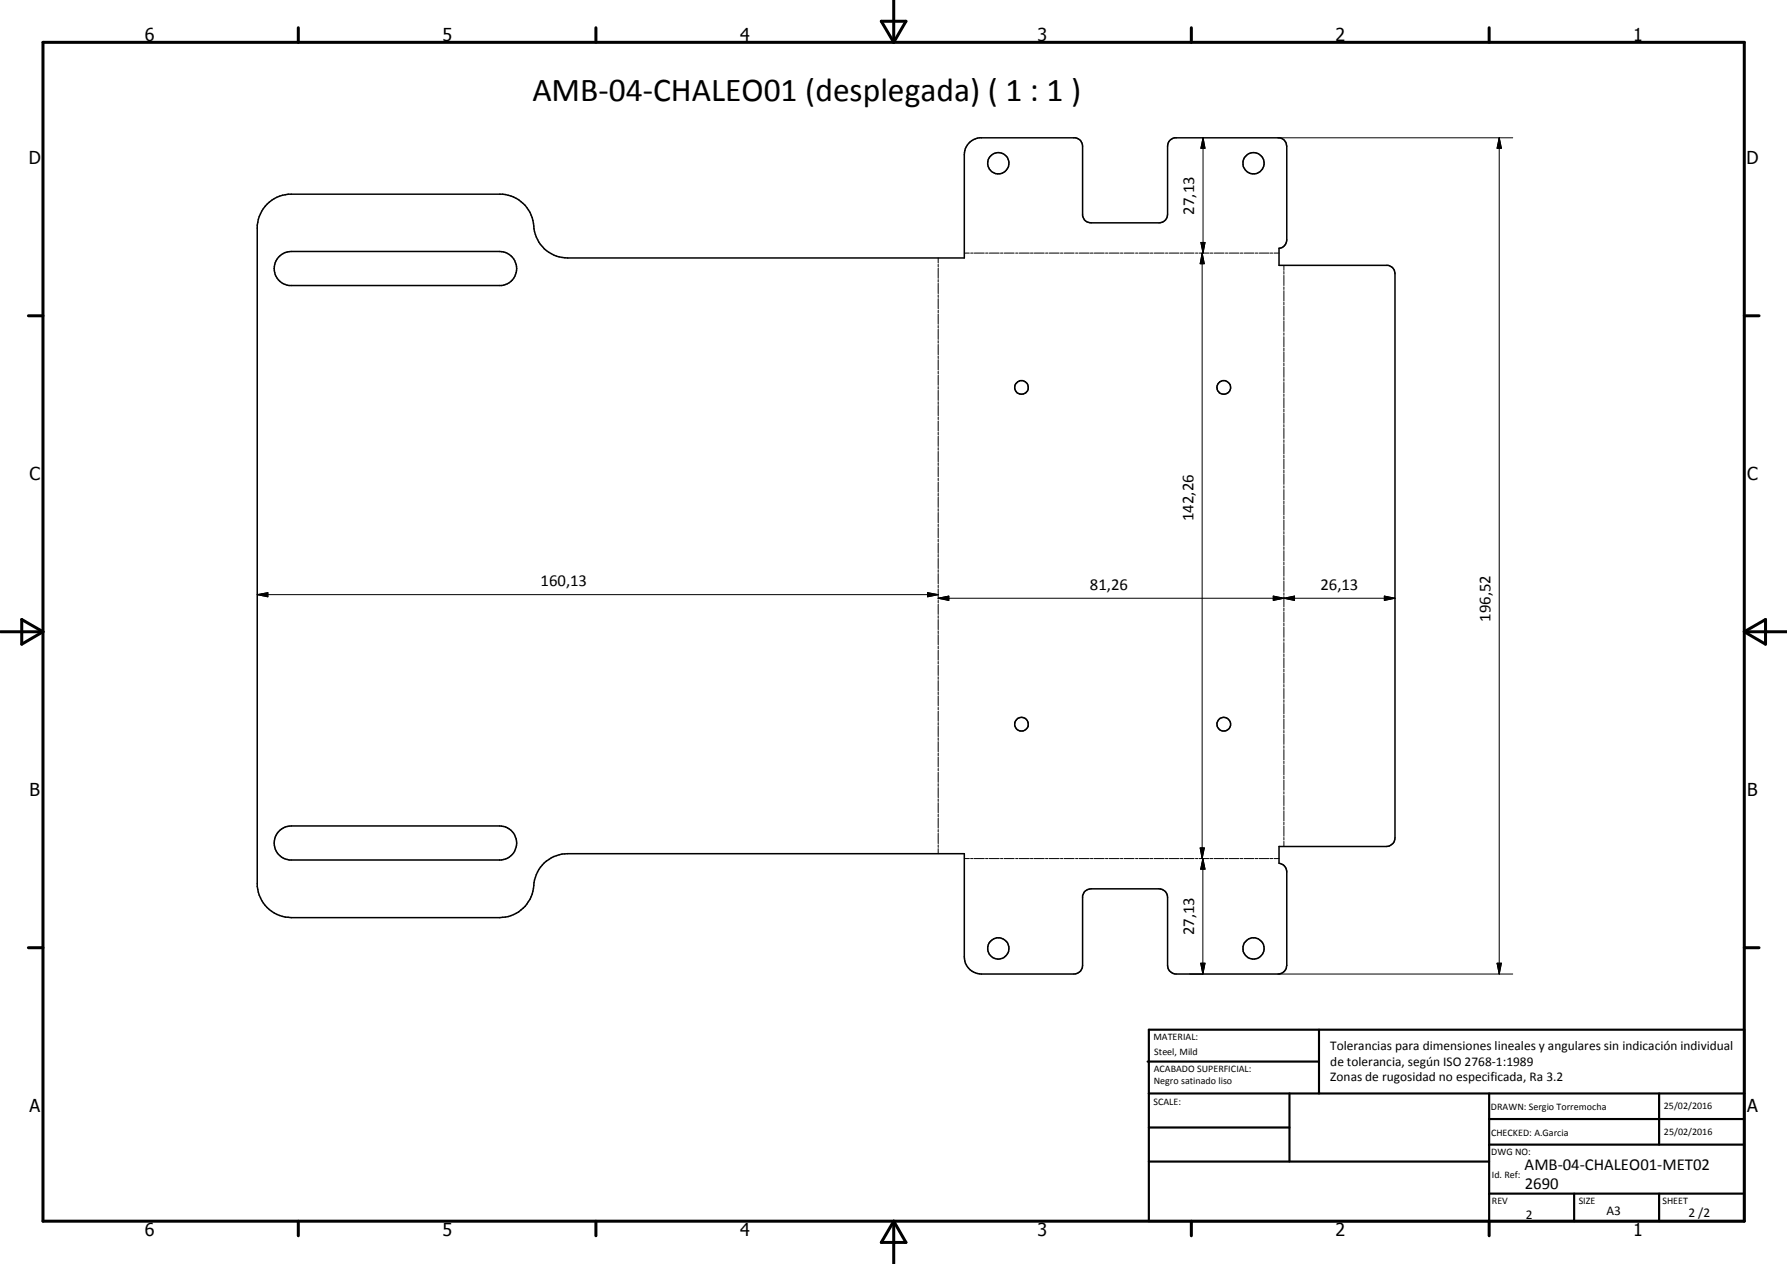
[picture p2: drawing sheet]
<svg xmlns="http://www.w3.org/2000/svg" width="420mm" height="297mm" viewBox="0 0 420 297" stroke-linecap="round" stroke-linejoin="round" font-family="sans-serif">
<g fill="none" stroke="#000" stroke-width=".35">
<path d="M62.8 48l1.7-1.3a8.3 8.3 0 0 1 3.3-1.1h50.4a8 8 0 0 1 7.3 8.2 8 8 0 0 0 8 6.8h93.2v-24.2a4 4 0 0 1 3.5-4l23 .1a1.95 1.95 0 0 1 1.3 1.8v16.4a1.98 1.98 0 0 0 2 1.7h16a2 2 0 0 0 2-2.1v-16l.1-.6a1.95 1.95 0 0 1 1.6-1.3h24.7a2.09 2.09 0 0 1 1.6 1.9v22.1a2 2 0 0 1-1.8 1.9v4.1h25.6a1.98 1.98 0 0 1 1.7 1.9v132.6a2 2 0 0 1-2 2h-25.3v4a2.08 2.08 0 0 1 1.8 2v22a2.09 2.09 0 0 1-2 2h-24a2.09 2.09 0 0 1-2-2v-16a2 2 0 0 0-2-2h-16a1.98 1.98 0 0 0-2 1.6v16.4a2.09 2.09 0 0 1-2 2h-21.8a4 4 0 0 1-4-4v-24.3h-93.2a8 8 0 0 0-8.1 8.2 8.1 8.1 0 0 1-7.9 6.8h-49a8.1 8.1 0 0 1-8-7.3v-155.4a8.1 8.1 0 0 1 2.3-4.9zM65.5 60.5l1.5-1.1 1.5-.3h49a4 4 0 0 1 4 3.8 4 4 0 0 1-3.6 4.2h-49.9a4 4 0 0 1-2.5-6.6zM65.5 195.5l1.5-1.1 1.5-.3h49a4 4 0 0 1 4 3.8 4 4 0 0 1-3.6 4.2h-49.9a4 4 0 0 1-2.5-6.6z"/>
<circle cx="234.7" cy="38.4" r="2.5"/>
<circle cx="294.7" cy="38.4" r="2.5"/>
<circle cx="240.2" cy="91" r="1.63"/>
<circle cx="287.7" cy="91" r="1.62"/>
<circle cx="240.2" cy="170.2" r="1.61"/>
<circle cx="287.7" cy="170.2" r="1.6"/>
<circle cx="234.7" cy="222.9" r="2.5"/>
<circle cx="294.7" cy="222.9" r="2.5"/>
</g>
<g fill="none" stroke="#000" stroke-width=".24">
<path d="M282.9 32.4l.4 2.4h-.9zM282.9 32.4v27.1M300.5 32.4h55.2M352.5 32.4l.5 2.4h-1zM352.5 32.4v196.5M226.7 59.5h1.2M228.2 59.5h.6M229.1 59.5h2.3M231.7 59.5h.6M232.6 59.5h2.3M235.2 59.5h.6M236.1 59.5h2.4"/>
<path d="M238.8 59.5h.5M239.6 59.5h2.4M242.3 59.5h.6M243.2 59.5h2.3M245.8 59.5h.6M246.7 59.5h2.3M249.3 59.5h.6M250.2 59.5h2.3M252.9 59.5h.5M253.7 59.5h2.4M256.4 59.5h.6M257.2 59.5h2.4"/>
<path d="M259.9 59.5h.6M260.8 59.5h2.3M263.4 59.5h.6M264.3 59.5h2.3M267 59.5h.5M267.8 59.5h2.4M270.5 59.5h.5M271.3 59.5h2.4M274 59.5h.6M274.9 59.5h2.3M277.5 59.5h.6M278.4 59.5h2.3"/>
<path d="M281.1 59.5h.5M281.9 59.5h2.4M282.4 57h.9l-.4 2.5zM282.6 59.5l.6 2.5h-1zM282.6 59.5v142.3M284.6 59.5h.5M285.4 59.5h2.4M288.1 59.5h.6M289 59.5h2.3M291.6 59.5h.6M292.5 59.5h2.3M295.1 59.5h.6"/>
<path d="M296 59.5h2.4M298.7 59.5h.5M299.5 59.5h1.2M220.6 60.6v1.2M220.6 62.1v.6M220.6 63v2.4M220.6 65.7v.6M220.6 66.6v2.4M220.6 69.3v.6M220.6 70.2v2.4M220.6 72.9v.6M220.6 73.8v2.4"/>
<path d="M220.6 76.5v.6M220.6 77.4v2.4M301.9 62.4v1.1M301.9 63.8v.6M301.9 64.7v2.4M301.9 67.4v.6M301.9 68.3v2.4M301.9 71v.6M301.9 71.9v2.4M301.9 74.6v.6M301.9 75.5v2.4M301.9 78.2v.6"/>
<path d="M301.9 79.1v2.4M220.6 80.1v.5M220.6 80.9v2.5M220.6 83.7v.5M220.6 84.5v2.5M220.6 87.2v.6M220.6 88.1v2.5M220.6 90.8v.6M220.6 91.7v2.4M220.6 94.4v.6M220.6 95.3v2.4M220.6 98v.6"/>
<path d="M220.6 98.9v2.4M301.9 81.8v.6M301.9 82.7v2.4M301.9 85.4v.6M301.9 86.3v2.4M301.9 89v.6M301.9 89.9v2.4M301.9 92.6v.6M301.9 93.5v2.4M301.9 96.2v.6M301.9 97.1v2.4M301.9 99.8v.6"/>
<path d="M220.6 101.6v.6M220.6 102.5v2.4M220.6 105.2v.6M220.6 106.1v2.4M220.6 108.8v.6M220.6 109.7v2.4M220.6 112.4v.5M220.6 113.3v2.4M220.6 116v.6M220.6 116.8v2.5M220.6 119.5v.6M301.9 100.7v2.3"/>
<path d="M301.9 103.4v.6M301.9 104.3v2.4M301.9 107v.6M301.9 107.9v2.3M301.9 110.5v.7M301.9 111.4v2.4M301.9 114.2v.5M301.9 115.1v2.3M301.9 117.7v.7M301.9 118.6v2.4M60.5 139.7l2.5-.4v1zM60.5 139.7h160.1"/>
<path d="M218.1 139.3l2.5 .4-2.5 .6zM220.6 120.4v2.5M220.6 123.1v.6M220.6 124v2.4M220.6 126.7v.6M220.6 127.6v2.4M220.6 130.3v.6M220.6 131.2v2.4M220.6 133.9v.6M220.6 134.8v2.4M220.6 137.5v.6M220.6 138.4v2.4"/>
<path d="M301.9 121.3v.6M301.9 122.2v2.4M301.9 124.9v.6M301.9 125.8v2.4M301.9 128.5v.6M301.9 129.4v2.4M301.9 132.1v.6M301.9 133v2.4M301.9 135.7v.6M301.9 136.6v2.4M301.9 139.3v.6M220.6 140.6l2.5-.5v1z"/>
<path d="M220.6 141.1v.6M220.6 142v2.4M220.6 144.7v.6M220.6 145.6v2.4M220.6 148.3v.6M220.6 149.1v2.5M220.6 151.8v.6M220.6 152.8v2.4M220.6 155.4v.6M220.6 156.3v2.4M220.6 159v.6M220.6 159.9v2.4"/>
<path d="M220.6 140.6h107.4M299.4 140.1l2.5 .5-2.5 .5zM299.4 140.1l5 1v-1l-5 1zM301.9 140.6l2.5-.5v1zM301.9 140.2v2.4M301.9 142.9v.6M301.9 143.8v2.4M301.9 146.5v.6M301.9 147.4v2.4M301.9 150.1v.6M301.9 151v2.4M301.9 153.7v.6"/>
<path d="M301.9 154.6v2.4M301.9 157.3v.6M301.9 158.2v2.4M325.5 140.1l2.5 .5-2.5 .5zM220.6 162.6v.6M220.6 163.5v2.4M220.6 166.2v.6M220.6 167.1v2.4M220.6 169.8v.6M220.6 170.7v2.4M220.6 173.4v.6M220.6 174.3v2.4"/>
<path d="M220.6 177v.6M220.6 177.9v2.4M301.9 160.9v.6M301.9 161.8v2.4M301.9 164.5v.6M301.9 165.4v2.4M301.9 168.1v.6M301.9 169v2.4M301.9 171.7v.6M301.9 172.6v2.3M301.9 175.3v.6M301.9 176.1v2.5"/>
<path d="M301.9 178.9v.6M301.9 179.7v2.4M220.6 180.6v.5M220.6 181.5v2.4M220.6 184.1v.7M220.6 185.1v2.4M220.6 187.7v.6M220.6 188.6v2.5M220.6 191.3v.6M220.6 192.2v2.4M220.6 194.9v.6M220.6 195.8v2.4"/>
<path d="M220.6 198.5v.6M220.6 199.4v1.2M282.2 199.3h1l-.6 2.5zM301.9 182.4v.6M301.9 183.3v2.4M301.9 186.1v.5M301.9 186.9v2.4M301.9 189.6v.6M301.9 190.5v2.4M301.9 193.2v.6M301.9 194.1v2.4M301.9 196.8v.6"/>
<path d="M301.9 197.7v1.2M226.7 201.8h1.2M228.2 201.8h.6M229.1 201.8h2.3M231.7 201.8h.6M232.6 201.8h2.3M235.2 201.8h.6M236.1 201.8h2.4M238.8 201.8h.5M239.6 201.8h2.4M242.3 201.8h.6M243.2 201.8h2.3"/>
<path d="M245.8 201.8h.6M246.7 201.8h2.3M249.3 201.8h.6M250.2 201.8h2.3M252.9 201.8h.5M253.7 201.8h2.4M256.4 201.8h.6M257.2 201.8h2.4M259.9 201.8h.6M260.8 201.8h2.3M263.4 201.8h.6M264.3 201.8h2.3"/>
<path d="M267 201.8h.5M267.8 201.8h2.4M270.5 201.8h.5M271.3 201.8h2.4M274 201.8h.6M274.9 201.8h2.3M277.5 201.8h.6M278.4 201.8h2.3M281.1 201.8h.5M281.9 201.8h2.4M282.8 201.8l.5 2.5h-1zM282.8 201.8v27.1"/>
<path d="M284.6 201.8h.5M285.4 201.8h2.4M288.1 201.8h.6M289 201.8h2.3M291.6 201.8h.6M292.5 201.8h2.3M295.1 201.8h.6M296 201.8h2.4M298.7 201.8h.5M299.5 201.8h1.2M279.6 228.9h3.2M282.3 226.4h1l-.5 2.5z"/>
<path d="M300.5 228.9h55.2M352 226.4h1l-.5 2.5z"/>
</g>
<g fill="none" stroke="#000" stroke-width=".71">
<path d="M10.1 9.9h400v277.1h-400zM70.1 6.5v3.4M140.1 6.5v3.4M207.2 5h5.8l-2.9 4.9zM210.1 0v9.9M280.1 6.5v3.4M350.1 6.5v3.4M6.7 74.2h3.4M410.1 74.2h3.5M.1 148.5h10M5.1 145.6l5 2.9-5 2.9zM410.1 148.5h10"/>
<path d="M410.1 148.5l5-2.9v5.8zM6.7 222.7h3.4M410.1 222.7h3.5M70.1 287v3.4M140.1 287v3.4M210.1 287v10M210.1 287l2.9 5h-5.8zM280.1 287v3.4M350.1 287v3.4"/>
</g>
<g fill="none" stroke="#000" stroke-width=".51">
<path d="M269.8 249.5h40.3M270.1 242h140v45h-140zM270.1 257h140M303.2 257v16M310.1 242v15M350.1 257v30M390.1 257v12M270.1 265h33.1M270.1 273h80M350.1 269h60M350.1 263h60M350.1 280.5h60"/>
<path d="M370.1 280.5v6.5M390.1 280.5v6.5"/>
</g>
<g fill="#000">
<path d="M282.9 32.4l.4 2.4h-.9zM352.5 32.4l.5 2.4h-1zM282.4 57h.9l-.4 2.5zM282.6 59.5l.6 2.5h-1zM60.5 139.7l2.5-.4v1zM218.1 139.3l2.5 .4-2.5 .6zM220.6 140.6l2.5-.5v1zM299.4 140.1l2.5 .5-2.5 .5zM301.9 140.6l2.5-.5v1zM325.5 140.1l2.5 .5-2.5 .5zM282.2 199.3h1l-.6 2.5zM282.8 201.8l.5 2.5h-1z"/>
<path d="M282.3 226.4h1l-.5 2.5zM352 226.4h1l-.5 2.5z"/>
</g>
<text font-size="7.9" x="125.2" y="23.7">AMB-04-CHALEO01 (desplegada) ( 1 : 1 )</text>
<g font-size="4.2">
<text x="34" y="9.6">6</text>
<text x="104" y="9.6">5</text>
<text x="174" y="9.6">4</text>
<text x="244" y="9.6">3</text>
<text x="314" y="9.6">2</text>
<text x="384" y="9.6">1</text>
<text x="6.8" y="38.7">D</text>
<text x="410.6" y="38.7">D</text>
<text x="7" y="112.9">C</text>
<text x="410.8" y="112.9">C</text>
<text x="7" y="187.1">B</text>
<text x="410.8" y="187.1">B</text>
<text x="7" y="261.4">A</text>
<text x="410.8" y="261.4">A</text>
<text x="34" y="290.4">6</text>
<text x="104" y="290.4">5</text>
<text x="174" y="290.4">4</text>
<text x="244" y="290.4">3</text>
<text x="314" y="290.4">2</text>
<text x="384" y="290.4">1</text>
</g>
<g font-size="3.9">
<text x="280.7" y="50.5" transform="rotate(-90 280.7 50.5)">27,13</text>
<text x="280.6" y="122.5" transform="rotate(-90 280.6 122.5)">142,26</text>
<text x="127.1" y="137.7">160,13</text>
<text x="256.2" y="138.6">81,26</text>
<text x="310.5" y="138.6">26,13</text>
<text x="350.5" y="146.1" transform="rotate(-90 350.5 146.1)">196,52</text>
<text x="280.7" y="219.8" transform="rotate(-90 280.7 219.8)">27,13</text>
<text x="358.5" y="275">AMB-04-CHALEO01-MET02</text>
<text x="358.5" y="279.4">2690</text>
</g>
<g font-size="3.1">
<text x="312.7" y="246.8">Tolerancias para dimensiones lineales y angulares sin indicación individual</text>
<text x="312.7" y="250.4">de tolerancia, según ISO 2768-1:1989</text>
<text x="312.7" y="254">Zonas de rugosidad no especificada, Ra 3.2</text>
<text x="358.7" y="286.5">2</text>
<text x="377.7" y="285.6">A3</text>
<text x="397" y="285.9">2 /2</text>
</g>
<g font-size="2.4">
<text x="271.2" y="244.4">MATERIAL:</text>
<text x="271.3" y="252">ACABADO SUPERFICIAL:</text>
<text x="271.4" y="247.9">Steel, Mild</text>
<text x="271.3" y="254.6">Negro satinado liso</text>
<text x="271.2" y="259.7">SCALE:</text>
<text x="350.6" y="260.8">DRAWN: Sergio Torremocha</text>
<text x="391.2" y="260.6">25/02/2016</text>
<text x="350.6" y="267">CHECKED: A.Garcia</text>
<text x="391.2" y="266.7">25/02/2016</text>
<text x="350.6" y="271.4">DWG NO:</text>
<text x="350.8" y="276.9">Id. Ref:</text>
<text x="350.8" y="282.8">REV</text>
<text x="371.2" y="282.9">SIZE</text>
<text x="390.9" y="282.9">SHEET</text>
</g>
</svg>
